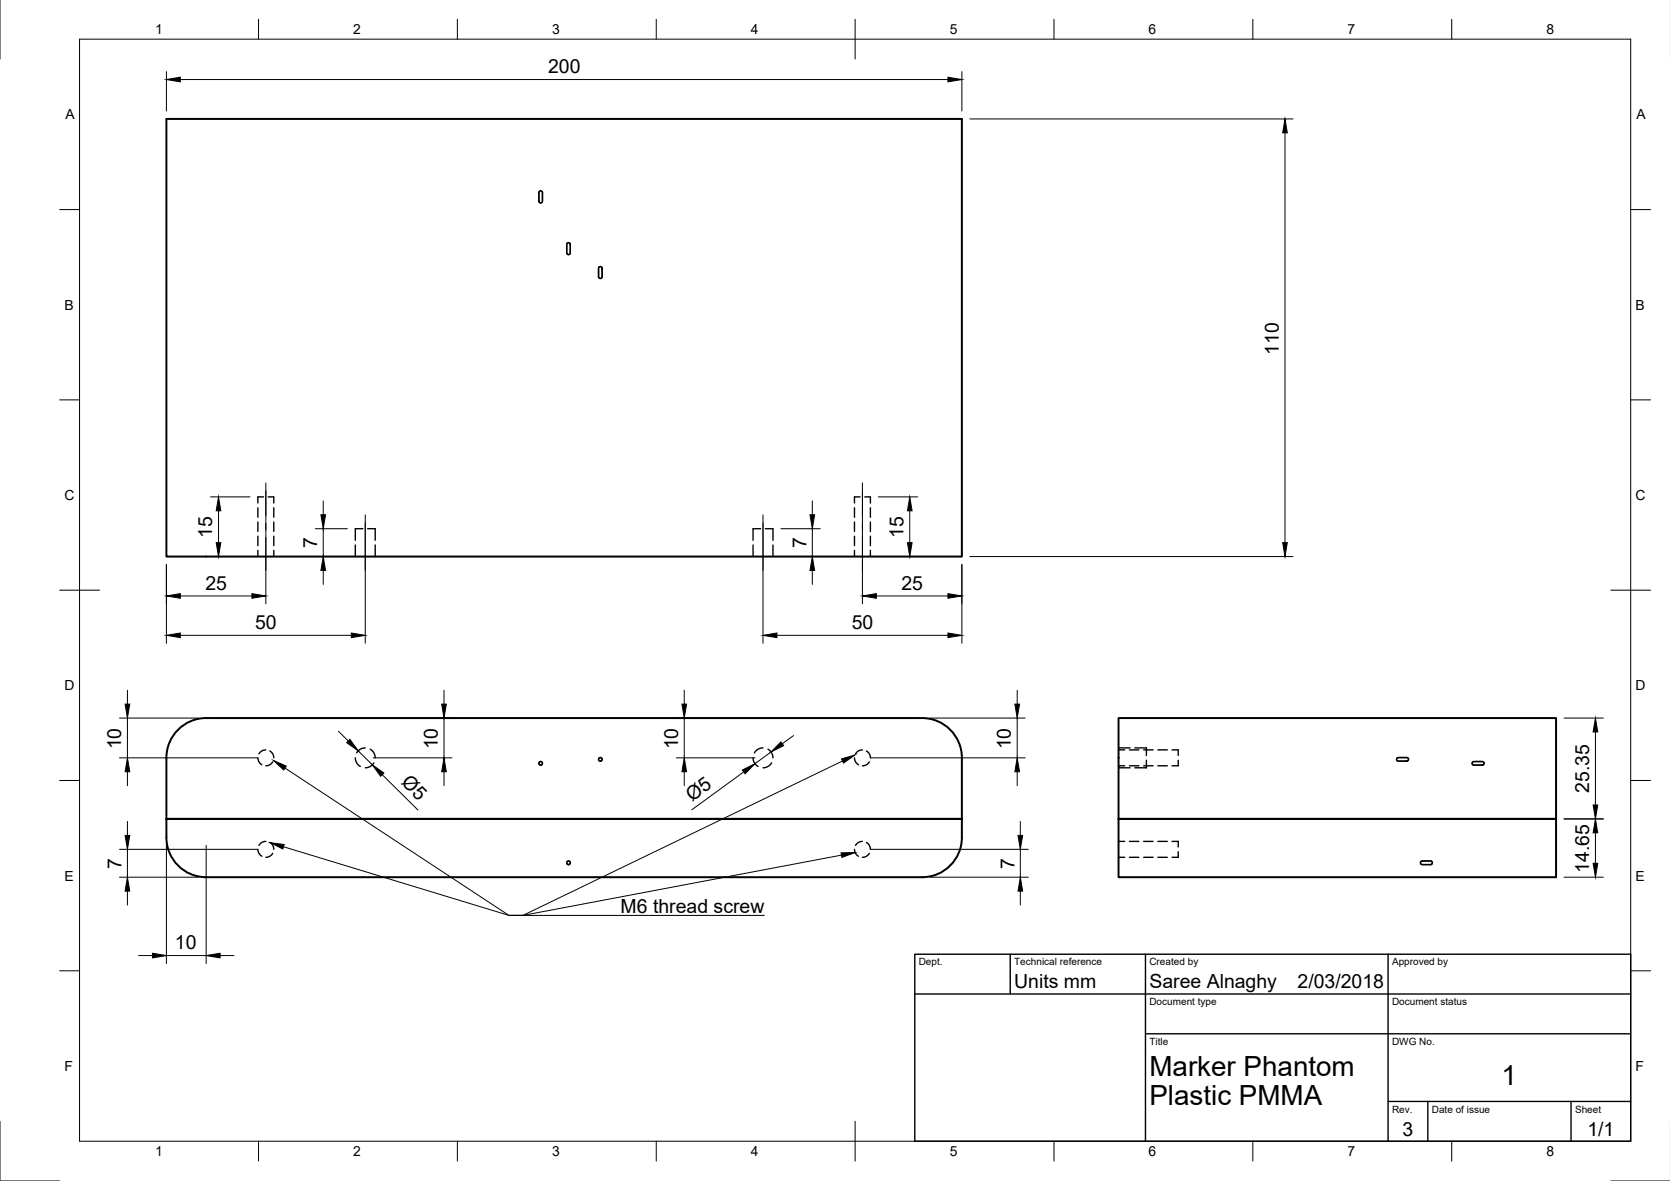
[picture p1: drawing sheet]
<svg xmlns="http://www.w3.org/2000/svg" width="420mm" height="297mm" viewBox="0 0 420 297" stroke-linecap="round" stroke-linejoin="round" font-family="sans-serif">
<!-- layer: Visible -->
<path d="M41.9 29.9h200.1v110.1h-200.1zM242 190.6a10 10 0 0 0-10-10h-180.1a10 10 0 0 0-10 10v15.4h200.1v-15.4M281.4 180.6h110.1v25.4h-110.1zM242 210.6a10 10 0 0 1-10 10h-180.1a10 10 0 0 1-10-10v-4.6h200.1v4.6M281.4 206h110.1v14.6h-110.1z" fill="none" stroke="#000" stroke-width=".5"/>
<!-- layer: Hidden -->
<g fill="none" stroke="#000" stroke-width=".35">
<path d="M135.7 48.2a.45 .45 0 0 1 .5-.1 .45 .45 0 0 1 .3 .4v2.1a.45 .45 0 0 1-.5 .4 .45 .45 0 0 1-.4-.4zM142.7 61.2a.45 .45 0 0 1 .5-.1 .45 .45 0 0 1 .3 .4v2.1a.45 .45 0 0 1-.5 .4 .45 .45 0 0 1-.4-.4zM150.7 67.2a.45 .45 0 0 1 .5-.1 .45 .45 0 0 1 .3 .4v2.1a.45 .45 0 0 1-.5 .4 .45 .45 0 0 1-.4-.4zM64.9 127.7v2.4M64.9 131.3v2.4M64.9 134.9v2.3M64.9 138.4v1.6M66.3 125h-1.4v1.5M67.5 125h1.4v1.5M68.9 127.7v2.4M68.9 131.3v2.4M68.9 134.9v2.3"/>
<path d="M68.9 138.4v1.6M89.4 137.1v2.9M91.3 133h-1.9v2.9M92.5 133h1.9v2.9M94.4 137.1v2.9M189.5 137.1v2.9M191.4 133h-1.9v2.9M192.6 133h1.9v2.9M194.5 137.1v2.9M215 127.7v2.4M215 131.3v2.4M215 134.9v2.3"/>
<path d="M215 138.4v1.6M216.4 125h-1.4v1.5M217.6 125h1.4v1.5M219 127.7v2.4M219 131.3v2.4M219 134.9v2.3M219 138.4v1.6M64.9 190.6a2 2 0 0 0 1 1.7M66.9 188.6a2 2 0 0 0-1.8 1M67.9 188.9a1.99 1.99 0 0 1 1 1.7M68.6 191.6a2.01 2.01 0 0 1-1.7 1M89.4 190.6a2.49 2.49 0 0 0 1.2 2.2"/>
<path d="M91.9 188.1a2.49 2.49 0 0 0-2.2 1.3M93.1 188.4a2.5 2.5 0 0 1 1.3 2.2M94.1 191.9a2.5 2.5 0 0 1-2.2 1.2M189.5 190.6a2.49 2.49 0 0 0 1.2 2.2M192 188.1a2.5 2.5 0 0 0-2.2 1.3M193.2 188.4a2.5 2.5 0 0 1 1.3 2.2M194.1 191.9a2.5 2.5 0 0 1-2.1 1.2M215 190.6a2 2 0 0 0 1 1.7M217 188.6a2 2 0 0 0-1.8 1M218 188.9a2 2 0 0 1 1 1.7M218.7 191.6a2.01 2.01 0 0 1-1.7 1M281.4 188.1h2.9"/>
<path d="M281.4 193.1h2.9M281.4 188.6h1.6M281.4 192.6h1.6M284.2 188.6h2.3M284.2 192.6h2.3M285.5 188.1h2.9v1.9M287.7 188.6h2.4M287.7 192.6h2.4M288.4 191.2v1.9h-2.9M291.3 188.6h2.4M291.3 192.6h2.4M294.9 188.6h1.5v1.4"/>
<path d="M296.4 191.2v1.4h-1.5M351.5 190.7l2.4-.2a.45 .45 0 0 1 .5 .5 .45 .45 0 0 1-.5 .4h-2.1a.45 .45 0 0 1-.4-.2 .45 .45 0 0 1 .1-.5zM370.5 191.7l2.4-.2a.45 .45 0 0 1 .5 .5 .45 .45 0 0 1-.5 .4h-2.1a.45 .45 0 0 1-.4-.2 .45 .45 0 0 1 .1-.5zM64.9 213.6a2 2 0 0 0 1 1.8M66.9 211.6a1.99 1.99 0 0 0-1.8 1M67.9 211.9a2 2 0 0 1 1 1.7M68.6 214.6a2 2 0 0 1-1.7 1M215 213.6a2 2 0 0 0 1 1.8M217 211.6a1.99 1.99 0 0 0-1.8 1M218 211.9a2 2 0 0 1 1 1.7M218.7 214.6a2 2 0 0 1-1.7 1M281.4 211.6h1.6"/>
<path d="M281.4 215.6h1.6M284.2 211.6h2.3M284.2 215.6h2.3M287.7 211.6h2.4M287.7 215.6h2.4M291.3 211.6h2.4M291.3 215.6h2.4M294.9 211.6h1.5v1.4M296.4 214.2v1.4h-1.5M357.5 216.7l2.4-.1a.45 .45 0 0 1 .5 .4 .45 .45 0 0 1-.5 .5h-2.1a.45 .45 0 0 1-.4-.3 .45 .45 0 0 1 .1-.5z"/>
<circle cx="136" cy="192" r=".45"/>
<circle cx="151" cy="191" r=".45"/>
<circle cx="143" cy="217" r=".45"/>
</g>
<!-- layer: Border -->
<g fill="none" stroke="#000" stroke-width=".25">
<path d="M0 -.1v15M20 9.9h390.3v277.1h-390.3zM65 4.8v5.1M115.1 4.8v5.1M165.1 4.8v5.1M215.1 4.8v10.1M265.2 4.8v5.1M315.2 4.8v5.1M365.2 4.8v5.1M15 52.7h5M410.3 52.7h5M15 100.6h5"/>
<path d="M410.3 100.6h5M15 148.4h10M405.3 148.4h10M15 196.3h5M410.3 196.3h5M15 244.2h5M410.3 244.2h5M0 282v15h15M65 287v5M115.1 287v5M165.1 287v5M215.1 282v10"/>
<path d="M265.2 287v5M315.2 287v5M365.2 287v5M405.3 297h14.9"/>
</g>
<!-- layer: TitleBlock -->
<path d="M230.2 240h180.1v47h-180.1zM230.2 250h180.1M254.2 240v10M288.2 240v47M349.2 240v47M288.2 260h122.1M349.2 277h61.1M359.2 277v10M395.3 277v10" fill="none" stroke="#000" stroke-width=".35"/>
<!-- layer: Dimensions -->
<g fill="none" stroke="#000" stroke-width=".25">
<path d="M41.9 18v9.9M242 18v9.9M45.4 20h193.1M244 29.9h81.3M323.3 33.4v103.1M53 140h9.9M53 125h9.9M55 128.5v8M66.9 123.5v28.4M79.3 140h8.1M79.3 133h8.1M81.3 126v3.5"/>
<path d="M81.3 133v7M91.9 131.5v30.3M192 131.5v30.3M196.5 140h9.9M196.5 133h9.9M204.4 126v3.5M204.4 133v7M217 123.5v28.4M221 140h9.9M221 125h9.9M228.9 128.5v8M244 140h81.3"/>
<path d="M41.9 142v19.8M45.4 149.9h18M45.4 159.8h43M81.3 143.5v3.5M195.5 159.8h43M204.4 143.5v3.5M220.5 149.9h18M242 142v19.8M32.1 173.6v3.5M111.7 173.6v3.5M172.2 173.6v3.5M255.9 173.6v3.5"/>
<path d="M30.1 180.6h19.8M30.1 190.6h34.8M32.1 180.6v10M32.1 194.1v3.5M53.9 180.6h59.8M85.1 183.9l2.5 2.5M90.1 188.8l3.6 3.6M93.9 190.6h19.8M96.2 194.8l8.9 8.9M111.7 180.6v10M111.7 194.1v3.5M170.2 180.6h59.8"/>
<path d="M170.2 190.6h19.8M172.2 180.6v10M172.2 194.1v3.5M187.1 194.1l-13.1 9.6M194 189.1l-4.1 3M199.6 185l-2.8 2.1M219 190.6h38.9M234 180.6h23.9M255.9 180.6v10M255.9 194.1v3.5M393.5 180.6h9.9M401.4 184.1v18.4"/>
<path d="M30.1 213.6h34.8M32.1 206.6v3.5M32.1 213.6v7M41.9 212.6v29.7M51.9 212.6v29.7M219 213.6h39.7M256.7 206.6v3.5M256.7 213.6v7M393.5 206h9.9M401.4 209.5v7.6M30.1 220.6h19.8M32.1 224.1v3.5"/>
<path d="M234 220.6h24.7M256.7 224.1v3.5M393.5 220.6h9.9M34.9 240.3h3.5M41.9 240.3h10M55.4 240.3h3.5"/>
</g>
<g fill="#000" stroke="#000" stroke-width=".25">
<path d="M41.9 20l3.5-.6v1.2zM238.5 19.4l3.5 .6-3.5 .6zM323.3 29.9l.6 3.5h-1.2zM55 125l.6 3.5h-1.2zM54.4 136.5h1.2l-.6 3.5zM80.7 129.5h1.2l-.6 3.5zM203.8 129.5h1.2l-.6 3.5zM228.9 125l.6 3.5h-1.2zM228.3 136.5h1.2l-.6 3.5zM322.7 136.5h1.2l-.6 3.5zM41.9 149.9l3.5-.6v1.2zM41.9 159.8l3.5-.6v1.2z"/>
<path d="M63.4 149.3l3.5 .6-3.5 .6zM81.3 140l.6 3.5h-1.2zM88.4 159.2l3.5 .6-3.5 .6zM192 159.8l3.5-.6v1.2zM204.4 140l.6 3.5h-1.2zM217 149.9l3.5-.6v1.2zM238.5 149.3l3.5 .6-3.5 .6zM238.5 159.2l3.5 .6-3.5 .6zM31.5 177.1h1.1l-.5 3.5zM111.1 177.1h1.2l-.6 3.5zM171.6 177.1h1.1l-.5 3.5zM255.3 177.1h1.2l-.6 3.5z"/>
<path d="M32.1 190.6l.5 3.5h-1.1zM88 186l2.1 2.8-2.9-2zM93.7 192.4l2.9 2-.8 .8zM111.7 190.6l.6 3.5h-1.2zM172.2 190.6l.5 3.5h-1.1zM186.8 193.7l3.1-1.6-2.4 2.5zM196.5 186.6l.7 .9-3.2 1.6zM255.9 190.6l.6 3.5h-1.2zM401.4 180.6l.6 3.5h-1.2zM31.5 210.1h1.1l-.5 3.5zM256.1 210.1h1.2l-.6 3.5zM400.8 202.5h1.2l-.6 3.5z"/>
<path d="M401.4 206l.6 3.5h-1.2zM400.8 217.1h1.2l-.6 3.5zM32.1 220.6l.5 3.5h-1.1zM38.4 239.8l3.5 .5-3.5 .6zM51.9 240.3l3.5-.5v1.1zM256.7 220.6l.6 3.5h-1.2z"/>
</g>
<!-- layer: Center Lines -->
<path d="M66.9 121.5v8.3M66.9 131.6v1.8M66.9 135.2v8.3M91.9 129.5v14M192 129.5v14M217 121.5v8.3M217 131.6v1.8M217 135.2v8.3" fill="none" stroke="#000" stroke-width=".25"/>
<!-- layer: Annotations -->
<path d="M68.8 191.3l3.2 1.4-.6 1zM211.7 190.9l3.4-1-2.9 2zM68 212l3.5 .4-.3 1.1zM211.6 214.5l3.5-.1-3.3 1.3z" fill="#000" stroke="#000" stroke-width=".25"/>
<path d="M71.7 193.2l56.4 37h64.2M212 191.4l-80.4 38.8h-3.5h3.5l80.1-15.1M71.3 213l56.8 17.2h3.5" fill="none" stroke="#000" stroke-width=".25"/>
<g font-size="7">
<text x="289.2" y="270.5">Marker Phantom</text>
<text x="377.8" y="272.9">1</text>
<text x="289.2" y="278">Plastic PMMA</text>
</g>
<g font-size="4.9">
<text x="137.9" y="18.4">200</text>
<text x="321.7" y="89.2" transform="rotate(-90 321.7 89.2)">110</text>
<text x="53.4" y="135.4" transform="rotate(-90 53.4 135.4)">15</text>
<text x="79.8" y="137.8" transform="rotate(-90 79.8 137.8)">7</text>
<text x="202.9" y="137.8" transform="rotate(-90 202.9 137.8)">7</text>
<text x="227.3" y="135.4" transform="rotate(-90 227.3 135.4)">15</text>
<text x="51.7" y="148.3">25</text>
<text x="226.8" y="148.3">25</text>
<text x="64.2" y="158.2">50</text>
<text x="214.3" y="158.2">50</text>
<text x="30.5" y="188.5" transform="rotate(-90 30.5 188.5)">10</text>
<text x="110.1" y="188.5" transform="rotate(-90 110.1 188.5)">10</text>
<text x="170.6" y="188.5" transform="rotate(-90 170.6 188.5)">10</text>
<text x="254.4" y="188.5" transform="rotate(-90 254.4 188.5)">10</text>
<text x="100.7" y="197" transform="rotate(45 100.7 197)">Ø5</text>
<text x="174.1" y="201.6" transform="rotate(-36 174.1 201.6)">Ø5</text>
<text x="399.8" y="199.4" transform="rotate(-90 399.8 199.4)">25.35</text>
<text x="30.6" y="218.5" transform="rotate(-90 30.6 218.5)">7</text>
<text x="255.2" y="218.5" transform="rotate(-90 255.2 218.5)">7</text>
<text x="399.8" y="219.6" transform="rotate(-90 399.8 219.6)">14.65</text>
<text x="156.2" y="229.5">M6 thread screw</text>
<text x="44" y="238.8">10</text>
<text x="255.2" y="248.5">Units mm</text>
<text x="289.2" y="248.5">Saree Alnaghy</text>
<text x="326.5" y="248.5">2/03/2018</text>
<text x="352.9" y="285.7">3</text>
<text x="399.4" y="285.7">1/1</text>
</g>
<g font-size="3.5">
<text x="39" y="8.6">1</text>
<text x="88.9" y="8.6">2</text>
<text x="138.9" y="8.6">3</text>
<text x="188.9" y="8.6">4</text>
<text x="239" y="8.6">5</text>
<text x="288.9" y="8.6">6</text>
<text x="339" y="8.6">7</text>
<text x="389.1" y="8.6">8</text>
<text x="16.4" y="30">A</text>
<text x="411.7" y="30">A</text>
<text x="16.2" y="77.9">B</text>
<text x="411.5" y="77.9">B</text>
<text x="16.3" y="125.8">C</text>
<text x="411.5" y="125.8">C</text>
<text x="16.2" y="173.6">D</text>
<text x="411.5" y="173.6">D</text>
<text x="16.3" y="221.5">E</text>
<text x="411.5" y="221.5">E</text>
<text x="16.3" y="269.4">F</text>
<text x="411.5" y="269.4">F</text>
<text x="39" y="290.8">1</text>
<text x="88.9" y="290.8">2</text>
<text x="138.9" y="290.8">3</text>
<text x="188.9" y="290.8">4</text>
<text x="239" y="290.8">5</text>
<text x="288.9" y="290.8">6</text>
<text x="339" y="290.8">7</text>
<text x="389.1" y="290.8">8</text>
</g>
<g font-size="2.5">
<text x="231.2" y="242.8">Dept.</text>
<text x="255.2" y="242.8">Technical reference</text>
<text x="289.2" y="242.8">Created by</text>
<text x="350.2" y="242.8">Approved by</text>
<text x="289.2" y="252.8">Document type</text>
<text x="350.2" y="252.8">Document status</text>
<text x="289.2" y="262.8">Title</text>
<text x="350.2" y="262.8">DWG No.</text>
<text x="350.2" y="279.8">Rev.</text>
<text x="360.2" y="279.8">Date of issue</text>
<text x="396.3" y="279.8">Sheet</text>
</g>
</svg>
